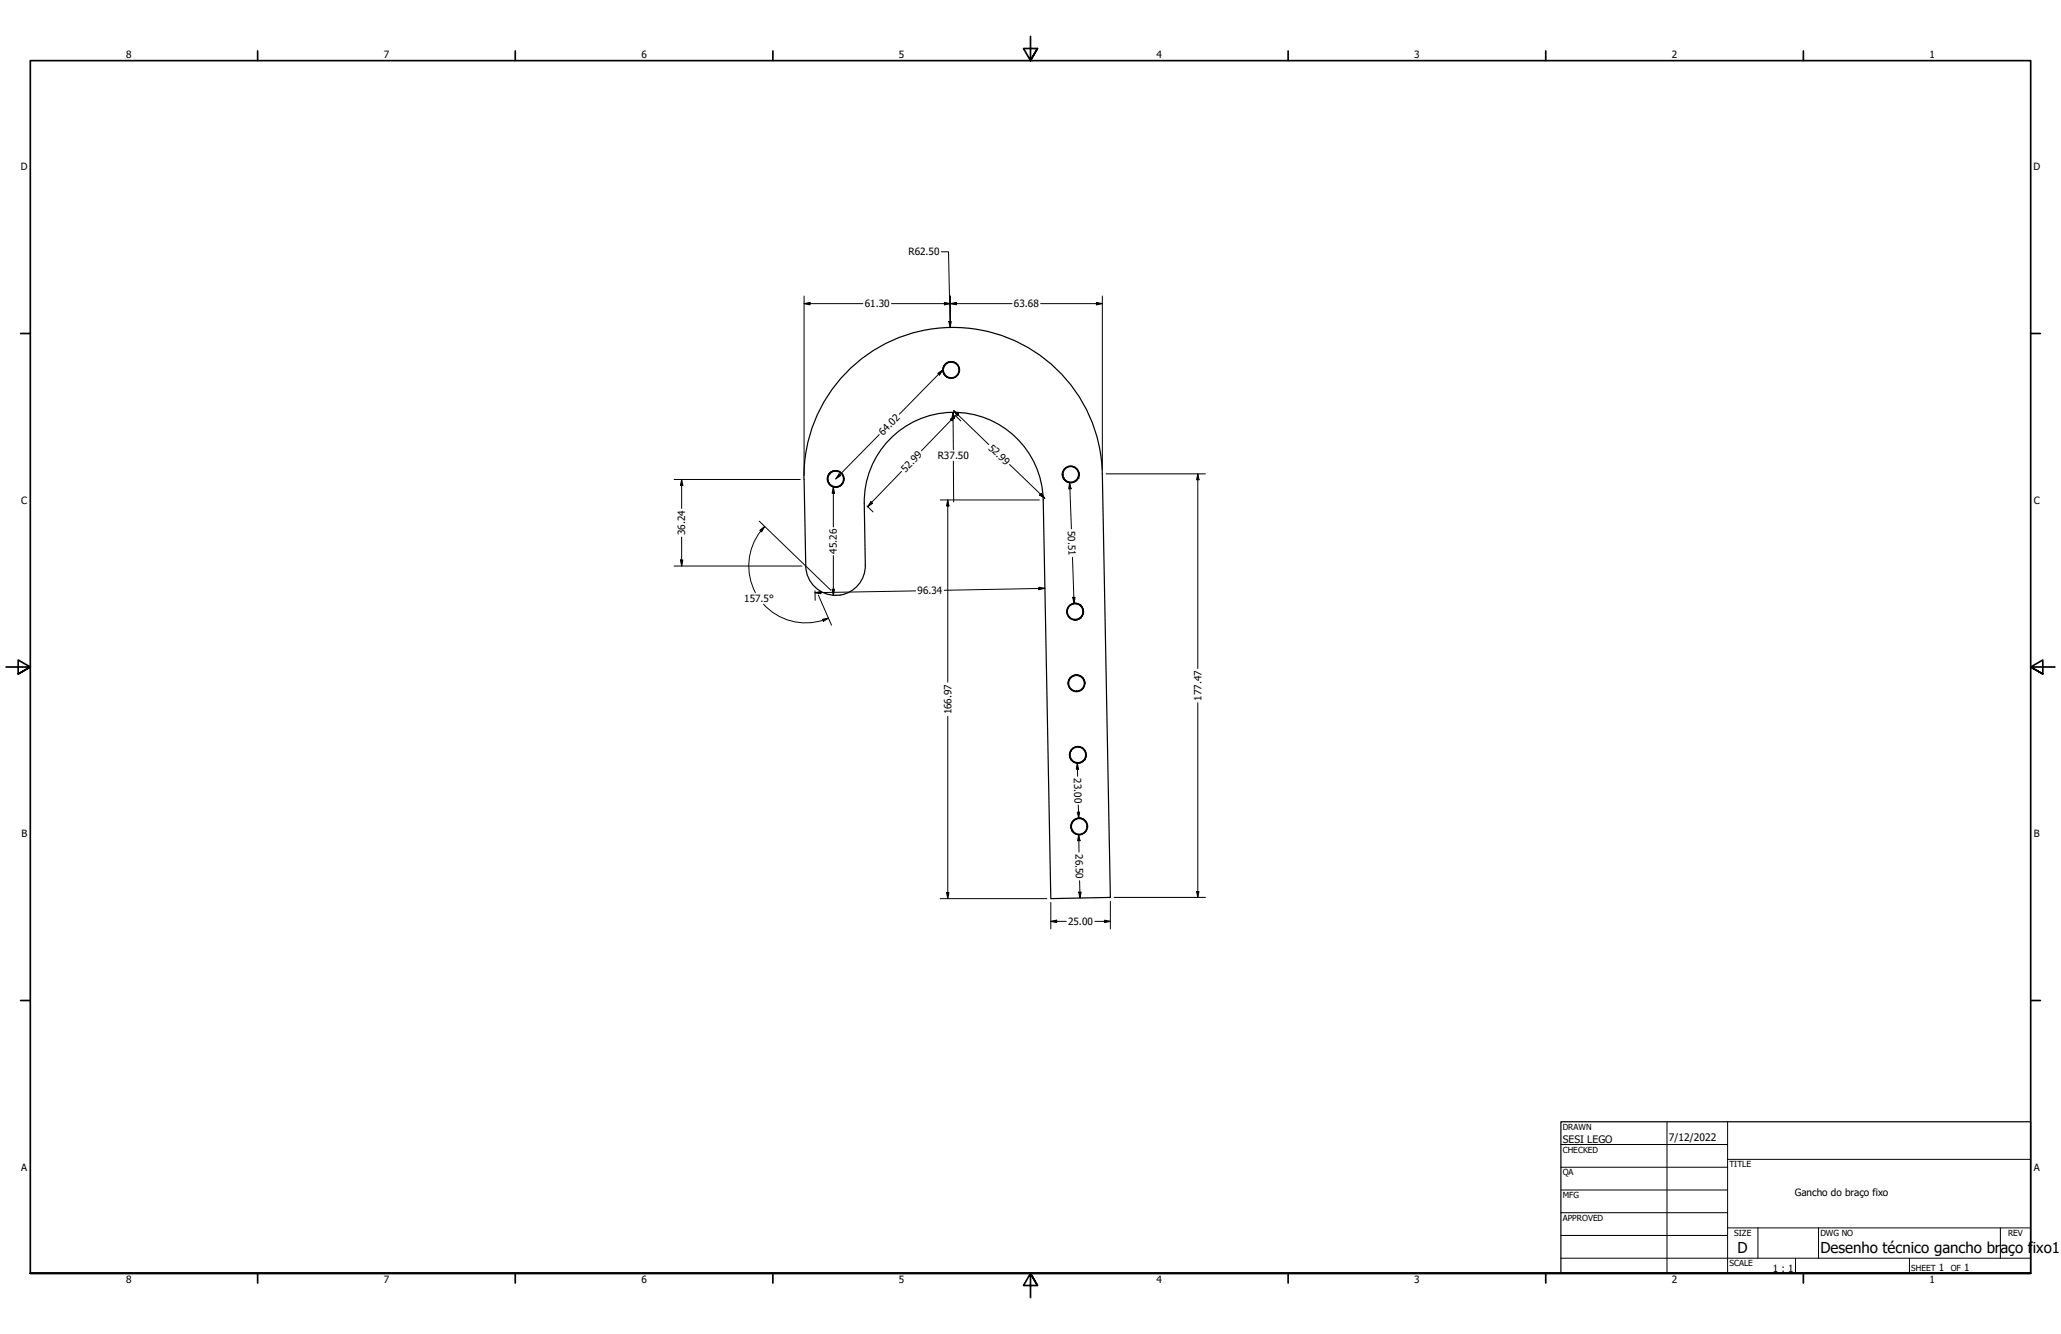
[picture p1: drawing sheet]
<svg xmlns="http://www.w3.org/2000/svg" width="864mm" height="559mm" viewBox="0 0 864 559" stroke-linecap="round" stroke-linejoin="round" font-family="sans-serif">
<g fill="none" stroke="#000" stroke-width=".51">
<path d="M398.3 151.5a3.5 3.5 0 0 0-3.1 2.8 3.5 3.5 0 0 0 1.7 3.8M398.3 151.5l2 .5M398.3 151.4v.1M400.3 152h.1M349 197.3a3.5 3.5 0 0 0-1.8 5 3.5 3.5 0 0 0 5.2 1M445.2 198.1a3.5 3.5 0 0 0 3.5 4.1 3.5 3.5 0 0 0 3.4-4.1M351.9 203.6a3.5 3.5 0 0 1-5.1-2.8 3.5 3.5 0 0 1 4.6-3.6 3.5 3.5 0 0 1 1.3 5.7l-.8 .7M337.6 237.1l-.7-36.2a62.5 62.5 0 0 1 61.3-63.7 62.5 62.5 0 0 1 63.7 61.3l3.4 177.4-25 .5-3.2-167a37.5 37.5 0 0 0-38.2-36.7 37.5 37.5 0 0 0-36.8 38.2l.5 25.8a12.5 12.5 0 0 1-10.6 12.6M337.6 237.1a12.6 12.6 0 0 0 14.4 12.2M450.3 252.7a3.5 3.5 0 0 1 3.7 3.5 3.5 3.5 0 0 1-3.5 3.5M450.3 259.7h.2M448.2 284.2h.1"/>
<path d="M448.2 284.2l-.7 2.1M448.2 284.2a3.5 3.5 0 0 1 5.7 0M453.9 284.2l.6 2M453.9 284.2h.1M454.5 286.2l.1 .1M448.1 316l.1 .2M448.2 316.2l.6 2M448.8 318.2h.1M455.1 316a3.5 3.5 0 0 1-2.3 3.5 3.5 3.5 0 0 1-4-1.3M454.4 343.5a3.5 3.5 0 0 0-5.2 1 3.5 3.5 0 0 0 1.8 5M454.4 343.5h.1"/>
<circle cx="398.6" cy="155" r="3.5"/>
<circle cx="398.6" cy="155" r="3.3"/>
<circle cx="398.6" cy="154.9" r="3.4"/>
<circle cx="448.7" cy="198.7" r="3.5"/>
<circle cx="448.7" cy="198.7" r="3.3"/>
<circle cx="350.2" cy="200.6" r="3.5"/>
<circle cx="350.2" cy="200.6" r="3.3"/>
<circle cx="450.5" cy="256.2" r="3.5"/>
<circle cx="450.5" cy="256.2" r="3.3"/>
<circle cx="450.5" cy="256.3" r="3.5"/>
<circle cx="451.1" cy="286.2" r="3.5"/>
<circle cx="451.1" cy="286.2" r="3.3"/>
<circle cx="451.1" cy="286.2" r="3.4"/>
<circle cx="451.6" cy="316.2" r="3.4"/>
<circle cx="451.6" cy="316.2" r="3.5"/>
<circle cx="451.6" cy="316.2" r="3.3"/>
<circle cx="452.2" cy="346.2" r="3.4"/>
<circle cx="452.2" cy="346.2" r="3.5"/>
<circle cx="452.2" cy="346.2" r="3.3"/>
</g>
<g fill="#000">
<circle cx="395.4" cy="156.4" r=".25"/>
<circle cx="347.3" cy="198.6" r=".25"/>
<circle cx="350.5" cy="204.1" r=".25"/>
<circle cx="445.5" cy="200.2" r=".25"/>
<circle cx="451.8" cy="200.2" r=".25"/>
<circle cx="452.5" cy="259.1" r=".25"/>
<circle cx="452.5" cy="253.4" r=".25"/>
<circle cx="454.5" cy="318.2" r=".25"/>
<circle cx="449.3" cy="348.2" r=".25"/>
<circle cx="452.5" cy="342.7" r=".25"/>
</g>
<!-- layer: Border (ANSI) -->
<g fill="none" stroke="#000" stroke-width=".7">
<path d="M431.8 15.2v10.2l-2.9-5.1h5.8l-2.9 5.1 2.9-5.1M107.9 21.3v4.1M215.9 21.3v4.1M323.8 21.3v4.1M539.8 21.3v4.1M647.7 21.3v4.1M755.6 21.3v4.1M8.6 139.7h4.1M850.9 139.7h4.1M2.5 279.4h10.2l-5.1-2.9v5.8l5.1-2.9-5.1 2.9M861.1 279.4h-10.2l5.1-2.9v5.8l-5.1-2.9 5.1 2.9M8.6 419.1h4.1"/>
<path d="M850.9 419.1h4.1M12.7 533.4v-508h838.2v508h-838.2h838.2M107.9 533.4v4.1M215.9 533.4v4.1M323.8 533.4v4.1M434.7 538.5l-2.9-5.1 2.9 5.1h-5.8l2.9-5.1v10.2M539.8 533.4v4.1M647.7 533.4v4.1M755.6 533.4v4.1"/>
</g>
<!-- layer: Title (ANSI) -->
<g fill="none" stroke="#000" stroke-width=".42">
<path d="M654 479.4h69.9M698.5 469.9v63.5M723.9 469.9v63.5M654 488.9h69.9M654 498.5h69.9M723.9 485.6h127M654 508h69.9M654 517.5h69.9M723.9 514.3h127M736.6 514.3v12.7M762 514.3v12.7M838.2 514.3v12.7"/>
<path d="M654 527h196.9M752.3 527v6.4M800.1 527v6.4"/>
</g>
<path d="M654 469.9h196.9v63.5h-196.9z" fill="none" stroke="#000" stroke-width=".51"/>
<g fill="none" stroke="#000" stroke-width=".42">
<path d="M394.5 105.5h2.9l.7 31.7M336.9 127.2l2.5-.5v1zM336.9 127.2h24.7M336.9 124v75.3M373.6 127.2h50.5M395.7 126.7l2.5 .5-2.5 .5zM397.6 134.7h1l-.5 2.5zM398.2 127.2l2.5-.5v1zM398.2 124v10.7M436.1 127.2h25.8M459.4 126.7l2.5 .5-2.5 .5zM461.9 124v72.8"/>
<path d="M392.9 156.4l2.2-1.5-1.4 2.2zM395.1 154.9l-18.2 18.6M398.2 175.6l2.1-1.5-1.3 2.2zM399.4 172.7l.5 2.5-1.1 .1zM399.4 172.7l.1 15.7M399.6 172l2.1 1.4-.7 .7zM399.6 172l14.7 14.2M400.3 174.1l-14.2 14.7M400.6 174.4l2 1.9M351.6 198.5l.7 .7-2.1 1.4zM368.4 182.1l-18.2 18.5M377.8 197.5l-14.3 14.8"/>
<path d="M399.5 193.2l.1 17M423 194.6l14.8 14.1M463.5 198.5h41.6M501.9 198.5l.5 2.5h-1zM501.9 198.5v81.5M282.4 200.9h52.9M285.6 200.9l.5 2.4h-1zM285.6 200.9v12.1M318.1 218.3l30.1 29M349.2 204.1l.5 2.5h-1zM349.2 204.1v16.6M363.3 212l2.5 2.4"/>
<path d="M364.9 210.1l.7 .7-2.1 1.5zM394 209.4h41.5M397.1 209.4l.5 2.6h-1zM397.1 209.4v76.4M436.3 206.6l1.5 2.1-2.2-1.3zM448.2 202.2l.6 2.5-1 .1zM448.2 202.2l.7 19.3M282.4 237.1h53.6M285.1 234.6h1l-.5 2.5zM285.6 225v12.1M318.4 222.1l2-1.6-1.2 2.3zM320.4 220.5a23.9 23.9 0 0 0-3.8 27.8"/>
<path d="M349.2 232.7v16.7M449.4 233.5l.7 19.2M319.9 253.1a23.9 23.9 0 0 0 27.3 5.9M341.5 248.3l2.5-.5v.9zM341.5 247.5l.1 4M342.9 249.3l5.5 12.6M344.7 259.4l2.5-.4-2.2 1.3zM348.7 246.8h1l-.5 2.6zM383.7 247.5l-42.2 .8M435.3 246l2.5 .4-2.5 .6zM437.8 246.4l-42.1 .9M449.5 250.3l1-.1-.4 2.5z"/>
<path d="M501.9 294.4v81.5M397.1 300.1v76.3M451.4 319.7l.5 2.5h-.9zM451.4 319.7l.1 5.5M451.8 337.2l.2 5.5M451.4 340.2h1l-.4 2.5zM452 349.7l.6 2.5h-1.1zM452 349.7l.1 7.2M394 376.4h44.7M396.6 373.9h1l-.5 2.5zM440.3 378v11.1M452 373.7h1l-.4 2.5z"/>
<path d="M452.4 368.9l.2 7.3M465.3 377.6v11.5M466.9 375.9h38.2M501.4 373.4h1l-.5 2.5zM440.3 386l2.5-.6v1.1zM440.3 386h6.5M458.8 386h6.5M462.8 385.4l2.5 .6-2.5 .5z"/>
</g>
<g fill="#000">
<path d="M336.9 127.2l2.5-.5v1z" fill-rule="evenodd"/>
<path d="M395.7 126.7l2.5 .5-2.5 .5z" fill-rule="evenodd"/>
<path d="M397.6 134.7h1l-.5 2.5z" fill-rule="evenodd"/>
<path d="M398.2 127.2l2.5-.5v1z" fill-rule="evenodd"/>
<path d="M459.4 126.7l2.5 .5-2.5 .5z" fill-rule="evenodd"/>
<path d="M392.9 156.4l2.2-1.5-1.4 2.2z" fill-rule="evenodd"/>
<path d="M398.2 175.6l2.1-1.5-1.3 2.2z" fill-rule="evenodd"/>
<path d="M399.4 172.7l.5 2.5-1.1 .1z" fill-rule="evenodd"/>
<path d="M399.6 172l2.1 1.4-.7 .7z" fill-rule="evenodd"/>
<path d="M351.6 198.5l.7 .7-2.1 1.4z" fill-rule="evenodd"/>
<path d="M285.6 200.9l.5 2.4h-1z" fill-rule="evenodd"/>
<path d="M349.2 204.1l.5 2.5h-1z" fill-rule="evenodd"/>
<path d="M364.9 210.1l.7 .7-2.1 1.5z" fill-rule="evenodd"/>
<path d="M397.1 209.4l.5 2.6h-1z" fill-rule="evenodd"/>
<path d="M436.3 206.6l1.5 2.1-2.2-1.3z" fill-rule="evenodd"/>
<path d="M448.2 202.2l.6 2.5-1 .1z" fill-rule="evenodd"/>
<path d="M501.9 198.5l.5 2.5h-1z" fill-rule="evenodd"/>
<path d="M285.1 234.6h1l-.5 2.5z" fill-rule="evenodd"/>
<path d="M318.4 222.1l2-1.6-1.2 2.3z" fill-rule="evenodd"/>
<path d="M341.5 248.3l2.5-.5v.9z" fill-rule="evenodd"/>
<path d="M348.7 246.8h1l-.5 2.6z" fill-rule="evenodd"/>
<path d="M435.3 246l2.5 .4-2.5 .6z" fill-rule="evenodd"/>
<path d="M449.5 250.3l1-.1-.4 2.5z" fill-rule="evenodd"/>
<path d="M344.7 259.4l2.5-.4-2.2 1.3z" fill-rule="evenodd"/>
<path d="M451.4 319.7l.5 2.5h-.9z" fill-rule="evenodd"/>
<path d="M451.4 340.2h1l-.4 2.5z" fill-rule="evenodd"/>
<path d="M452 349.7l.6 2.5h-1.1z" fill-rule="evenodd"/>
<path d="M396.6 373.9h1l-.5 2.5z" fill-rule="evenodd"/>
<path d="M452 373.7h1l-.4 2.5z" fill-rule="evenodd"/>
<path d="M501.4 373.4h1l-.5 2.5z" fill-rule="evenodd"/>
<path d="M440.3 386l2.5-.6v1.1z" fill-rule="evenodd"/>
<path d="M462.8 385.4l2.5 .6-2.5 .5z" fill-rule="evenodd"/>
</g>
<g font-size="6.3">
<text x="728.1" y="524.9">D</text>
<text x="762.8" y="525">Desenho técnico gancho br</text>
<text x="838.2" y="525">aço f</text>
<text x="851.8" y="525">ixo1.</text>
</g>
<g font-size="4.3">
<text x="654.8" y="478.6">SESI LEGO</text>
<text x="699.3" y="478">7/12/2022</text>
</g>
<g font-size="4.2">
<text x="52.8" y="24.4">8</text>
<text x="160.8" y="24.4">7</text>
<text x="268.7" y="24.4">6</text>
<text x="376.7" y="24.4">5</text>
<text x="484.6" y="24.4">4</text>
<text x="592.6" y="24.4">3</text>
<text x="700.5" y="24.4">2</text>
<text x="808.5" y="24.4">1</text>
<text x="8.8" y="71.4">D</text>
<text x="852" y="71.4">D</text>
<text x="380.7" y="107">R62.50</text>
<text x="362.4" y="128.7">61.30</text>
<text x="424.9" y="128.7">63.68</text>
<text x="370.1" y="182.6" transform="rotate(-46 370.1 182.6)">64.02</text>
<text x="413.9" y="187.9" transform="rotate(44 413.9 187.9)">52.99</text>
<text x="379.4" y="198" transform="rotate(-46 379.4 198)">52.99</text>
<text x="392.9" y="192.3">R37.50</text>
<text x="8.9" y="211.1">C</text>
<text x="852.2" y="211.1">C</text>
<text x="287.1" y="224.2" transform="rotate(-90 287.1 224.2)">36.24</text>
<text x="447.4" y="222.3" transform="rotate(88 447.4 222.3)">50.51</text>
<text x="350.7" y="232" transform="rotate(-90 350.7 232)">45.26</text>
<text x="384.5" y="249" transform="rotate(-1 384.5 249)">96.34</text>
<text x="311.8" y="252.2">157.5°</text>
<text x="503.4" y="293.6" transform="rotate(-90 503.4 293.6)">177.47</text>
<text x="398.7" y="299.3" transform="rotate(-90 398.7 299.3)">166.97</text>
<text x="450" y="326" transform="rotate(89 450 326)">23.00</text>
<text x="9" y="350.8">B</text>
<text x="852.2" y="350.8">B</text>
<text x="450.7" y="357.8" transform="rotate(89 450.7 357.8)">26.50</text>
<text x="447.5" y="387.5">25.00</text>
<text x="8.9" y="490.5">A</text>
<text x="852.2" y="490.5">A</text>
<text x="752" y="501">Gancho do braço fixo</text>
<text x="742.9" y="532.6">1 : 1</text>
<text x="812.4" y="532.6">1</text>
<text x="823" y="532.6">1</text>
<text x="52.8" y="537.5">8</text>
<text x="160.8" y="537.5">7</text>
<text x="268.7" y="537.5">6</text>
<text x="376.7" y="537.5">5</text>
<text x="484.6" y="537.5">4</text>
<text x="592.6" y="537.5">3</text>
<text x="700.5" y="537.5">2</text>
<text x="808.5" y="537.5">1</text>
</g>
<g font-size="3.5">
<text x="654.8" y="473.2">DRAWN</text>
<text x="654.8" y="482.8">CHECKED</text>
<text x="724.7" y="488.9">TITLE</text>
<text x="654.8" y="492.3">QA</text>
<text x="654.8" y="501.8">MFG</text>
<text x="654.8" y="511.4">APPROVED</text>
<text x="726.7" y="517.7">SIZE</text>
<text x="762.8" y="517.7">DWG NO</text>
<text x="841.4" y="517.7">REV</text>
<text x="724.7" y="530.4">SCALE</text>
<text x="800.9" y="532.6">SHEET</text>
<text x="817.4" y="532.6">OF</text>
</g>
</svg>
